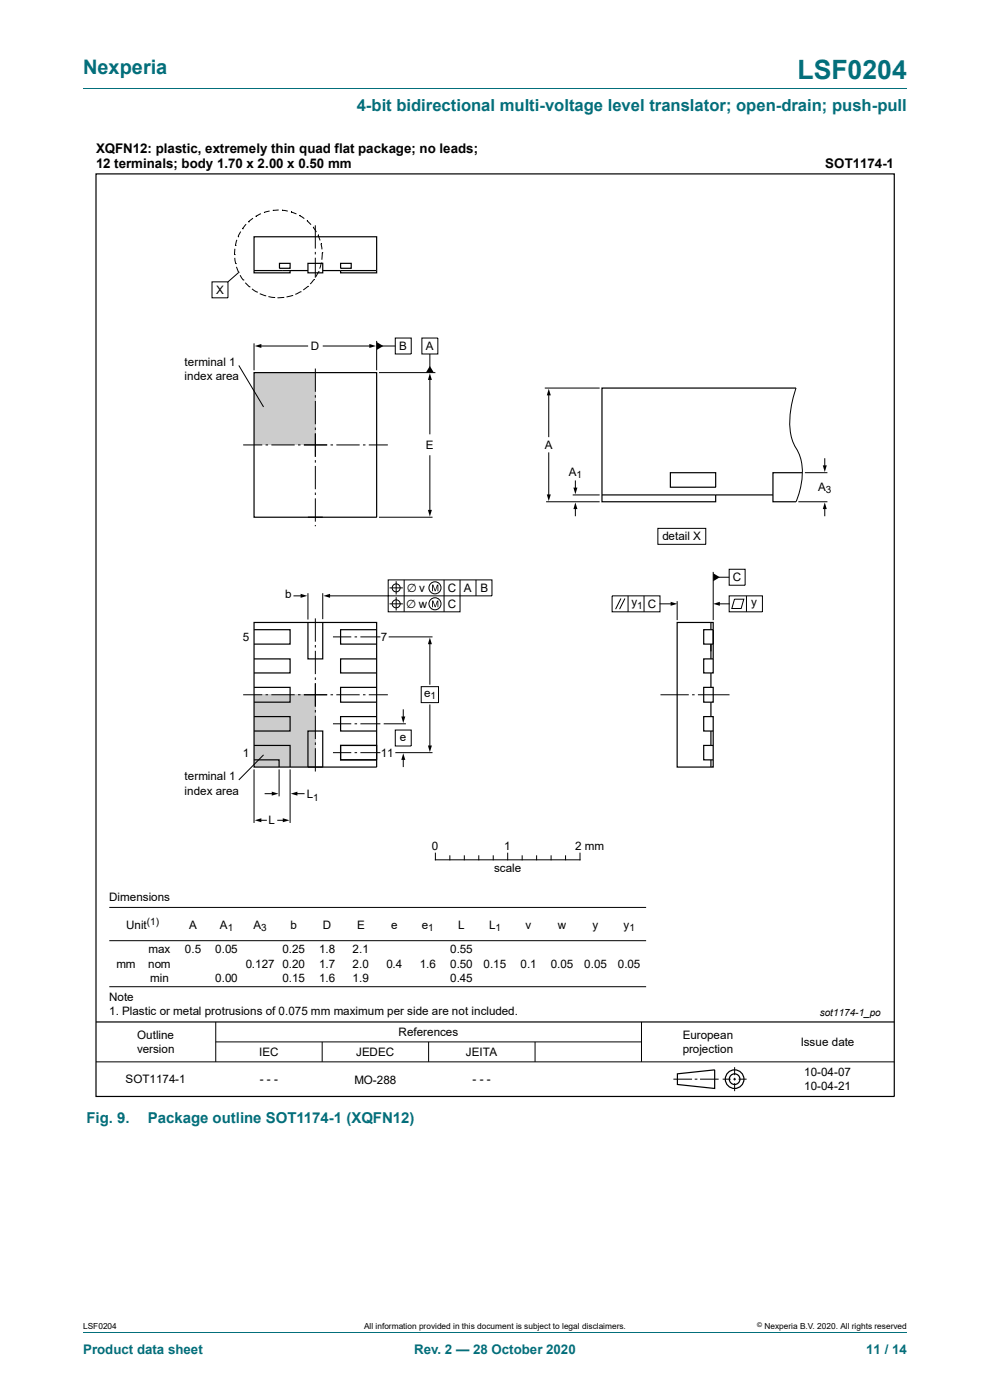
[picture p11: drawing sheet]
<svg xmlns="http://www.w3.org/2000/svg" width="210mm" height="297mm" viewBox="0 0 210 297" stroke-linecap="round" stroke-linejoin="round" font-family="sans-serif">
<path d="M17.6 18.8h174.8" fill="none" stroke="#036f7b" stroke-width=".21"/>
<g fill="none" stroke="#000" stroke-width=".21">
<path d="M129.8 126.4h10.2v3.4h-10.2zM131.7 127l-1.1 2.2M132.6 127l-1.2 2.2M133.2 126.4v3.4M136.6 126.4v3.4M140 128.1h2.5M143.6 127.5v4.1M151.3 121.3v10.3M152.4 122.5h2.3M152.4 128.1h2.3M154.7 120.8h3.4v3.4h-3.4zM154.7 126.4h7v3.4h-7z"/>
<path d="M155.8 127.1h2l-.6 2h-2zM158.3 126.4v3.4M140.1 147.4h6M146.8 147.4h.5M148 147.4h6.7M23.2 199.6h113.9M23.2 192.5h113.9M92.4 181v1.4h30.6v-1.4M95.4 181.6v.8M98.5 181.6v.8M101.6 181.6v.8M104.6 181.6v.8"/>
<path d="M107.7 181v1.4M110.8 181.6v.8M113.8 181.6v.8M116.9 181.6v.8M120 181.6v.8M23.2 209.3h113.9M45.8 216.8v8.5M136.1 216.8v8.5M20.4 225.3h169.3M45.8 221h90.3M68.3 221v4.3M90.9 221v4.3"/>
<path d="M113.5 221v4.3M142.8 228.9h4M147.4 228.9h.5M148.5 228.9h3.9M153.3 228.9h1.7M155.5 228.9h.6M155.8 226.4v1.7M155.8 228.7v.5M155.8 229.8v1.7M156.7 228.9h1.7"/>
</g>
<g fill="none" stroke="#000" stroke-width=".25">
<path d="M20.4 36.9h169.3v195.7h-169.3zM150.8 132.1h-7.2v30.6h7.2M150.8 132.1h.5v1.5M150.8 133.6h-1.5v3h1.5M150.8 139.8h-1.5v3h1.5M150.8 132.1v1.5M150.8 136.6v3.2M150.8 136.6h.5M150.8 133.6h.5M150.8 139.8h.5M151.3 139.8v3h-.5M151.3 133.6v6.2"/>
<path d="M150.8 152h.5v3.1M150.8 152h-1.5v3.1h1.5M150.8 158.1h-1.5v3.1h1.5M150.8 145.8h-1.5v3.2h1.5M150.8 145.8h.5v3.2h-.5M150.8 142.8v3M150.8 149v3M150.8 155.1v3M150.8 155.1h.5M150.8 158.1h.5M151.3 155.1v6.1M150.8 161.2v1.5"/>
<path d="M150.8 161.2h.5M151.3 161.2v1.5h-.5M20.4 216.8h169.3M143.7 227.8l7.9-.8v3.9l-7.9-.8z"/>
<circle cx="155.8" cy="228.9" r="1.13"/>
<circle cx="155.8" cy="228.9" r="1.97"/>
</g>
<path d="M142.3 127.7l1.4 .4-1.4 .4zM151.3 121.6l1.4 .9-1.4 .8zM151.3 128.1l1.4-.4v.8z" fill="#000"/>
<path d="M53.9 147.4h13v15.3h-13z" fill="#ccc"/>
<g fill="none" stroke="#000" stroke-width=".21">
<path d="M53.9 72.8v5.8M55.2 73.4h10.1M68.6 73.4h10M79.9 72.3v6.3M80.4 79h12M81 73.4h2.8M83.8 71.7h3.4v3.4h-3.4zM89.5 71.7h3.4v3.4h-3.4zM91.2 75.1v2.8M91.2 80.3v11.7M91.2 96.7v11.8M80.4 109.7h11.3"/>
<path d="M62.4 126.4h1.7M65.3 125.8v5.6M66.9 131.2v4.9M66.9 136.8v.6M66.9 138.1v4.9M68.5 125.8v5.5M70.6 135.1h3.9M75.2 135.1h.5M76.5 135.1h4.2M82.3 123h22.1v3.4h-22.1zM82.4 135.1h9.3M82.6 124.7h2.8"/>
<path d="M82.6 128.1h2.8M84 123.3v2.8M84 126.7v2.8M85.7 123v6.8M91.2 136.4v8.7M94.2 123v6.8M97.6 123v6.8h-15.3v-3.4h-12.6M101 123v3.4M51.6 147.4h4M56.3 147.4h.6M57.6 147.4h4.9M63.2 147.4h.5"/>
<path d="M64.4 147.4h5M66.9 143.7v.5M66.9 144.9v5M66.9 150.6v.5M66.9 151.9v4.9M66.9 157.5v.5M66.9 158.7v5M70.1 147.4h.5M70.6 159.7h3.9M70.6 153.6h3.9M71.4 147.4h4.9M75.2 159.7h.5"/>
<path d="M75.2 153.6h.5M76.5 159.7h4.2M76.5 153.6h4.2M77 147.4h.5M78.2 147.4h4.1M81.4 153.6h4.7M83.8 154.9h3.4v3.4h-3.4zM83.9 159.7h7.8M85.5 150.6v1.7M89.3 145.7h3.7v3.4h-3.7zM91.2 149.6v8.8M53.9 163.2v11.4"/>
<path d="M55.2 174h1.3M55.9 160.1l-5.2 5.4M56.2 168.4h1.7M58.9 174h1.4M59.2 163.2v5.7M61.5 163.2v11.4M62.8 168.4h1.7M85.5 160.9v1.7"/>
<circle cx="84" cy="124.7" r=".85"/>
<circle cx="84" cy="128.1" r=".85"/>
<circle cx="92.3" cy="128.1" r="1.28"/>
<circle cx="92.3" cy="124.7" r="1.28"/>
</g>
<g fill="#000">
<path d="M54 73.4l1.4-.4v.8zM78.3 73l1.5 .4-1.5 .4zM79.9 72.6l1.4 .8-1.4 .9zM91.2 77.6l.8 1.4h-1.7zM91.2 79.2l.4 1.4h-.8zM90.8 108.2h.8l-.4 1.4zM63.8 126l1.4 .4-1.4 .4zM68.6 126.4l1.4-.4v.8zM91.2 135.3l.4 1.4h-.8zM91.6 124h.3l.4 1.2 .4-1.2h.3v1.4h-.2v-1.1l-.4 1.1h-.2l-.4-1.1v1.1h-.2zM91.6 127.4h.3l.4 1.2 .4-1.2h.3v1.4h-.2v-1.2l-.4 1.2h-.2l-.4-1.2v1.2h-.2zM85.1 152h.9l-.5 1.4z"/>
<path d="M90.8 158.2h.8l-.4 1.4zM54 174l1.4-.4v.8zM57.6 167.9l1.5 .5-1.5 .4zM60 173.6l1.4 .4-1.4 .4zM61.7 168.4l1.4-.5v.9zM85.5 159.8l.5 1.4h-.9z"/>
</g>
<g fill="none" stroke="#000" stroke-width=".25">
<path d="M53.9 132.1h26v30.6h-26zM53.9 133.6h7.6v3h-7.6M53.9 139.8h7.6v3h-7.6M65.3 132.1v7.7h3.2v-7.7M79.9 139.8h-7.7v3h7.7M79.9 133.6h-7.7v3h7.7M53.9 145.8h7.6v3.2h-7.6M53.9 152h7.6v3.1h-7.6M53.9 158.1h7.6v4.6M65.3 155.1h3.2v7.6h-3.2zM72.2 158.1h7.7v3.1h-7.7zM79.9 145.8h-7.7v3.2h7.7"/>
<path d="M79.9 152h-7.7v3.1h7.7M79.9 158.1h-7.7v3.1h7.7M53.9 161.2h5.3v1.5"/>
</g>
<path d="M53.9 79h13v15.4h-13z" fill="#ccc"/>
<g fill="none" stroke="#000" stroke-width=".21">
<path d="M45 59.8h3.4v3.4h-3.4zM49.8 54h.1M49.8 54.7l.2 1.2M49.8 52.8v1.2M49.9 52.1h.1M50 55.9h.1M50.2 56.6l.4 1.2M50.2 50.9l-.3 1.2M50.5 50.2h.1M50.6 57.8h.1M50.6 57.8l-2.2 2M50.9 58.4l.7 1"/>
<path d="M51.1 49.1l-.6 1.1M51.4 48.5h.1M51.6 59.4h.1M52 60l.9 .9M52.2 47.6l-.8 .9M52.7 47.1h.1M53.7 46.3l-1 .8M54.2 45.9h.1M55.3 45.3l-1.1 .6M56 45.1h.1M57.2 44.8l-1.2 .3M57.9 44.6h.1"/>
<path d="M59.1 44.6h-1.2M59.8 44.6h.1M59.8 44.6l1.2 .2M61.7 44.9h.1M61.7 44.9l1.2 .5M63.5 45.7h.1M63.5 45.7l1 .7M65.1 46.8h.1M65.1 46.8l.9 .9M66.4 48.2h.1M66.4 48.2l.7 1M66.6 59.3h.1"/>
<path d="M66.6 59.3l-.8 1M66.9 47.8v4.9M66.9 53.4v.6M66.9 54.7v4.2M67.5 49.9h.1M67.5 49.9l.4 1.1M67.6 57.6h.1M67.6 57.6l-.6 1.1M68.1 51.7h.1M68.1 51.7l.2 1.2M68.1 55.8h.1M68.1 55.8l-.3 1.2"/>
<path d="M68.3 53.6h.1M68.3 53.6v1.5M50.7 77.5l5.2 8.8M52.9 60.9h.1M53.5 61.3l1 .7M54.5 62h.1M55.1 62.3l1.2 .4M56.3 62.7h.1M56.9 62.9l1.3 .2M58.2 63.1h.1M60.1 63.1h.1M60.1 63.1l-1.2 .1"/>
<path d="M62 62.7h.1M62 62.7l-1.2 .3M63.7 61.9h.1M63.7 61.9l-1.1 .5M65.3 60.8h.1M65.3 60.8l-1 .7M66.9 78.2v4.9M51.6 94.4h4M56.3 94.4h.6M57.6 94.4h4.9M63.2 94.4h.5M64.4 94.4h5"/>
<path d="M66.9 83.8v.6M66.9 85.1v4.9M66.9 90.7v.5M66.9 91.9v5M66.9 97.6v.5M66.9 98.8v5M70.1 94.4h.5M71.4 94.4h4.9M77 94.4h.5M78.2 94.4h4.1M115.6 82.3h11.6M116.4 83.6v9"/>
<path d="M116.4 96.1v9.1M168.9 82.3a20.9 20.9 0 0 0-1.1 10.2l.4 1.3a13 13 0 0 1 .7 12.5v.1M174.9 97.3v1.7M66.9 104.5v.5M66.9 105.7v5M66.9 111.4v.2M115.8 106.4h11.4M121.5 105h5.7M122 102v1.7M122 107.7v1.7M139.5 112.1h10.2v3.4h-10.2zM169.4 106.4h6.1"/>
<path d="M170.7 100.3h4.8M174.9 107.7v1.7"/>
</g>
<g fill="none" stroke="#000" stroke-width=".25">
<path d="M53.9 57.4v-7.2h26v7.2M53.9 57.4v.5h7.6v-.5M53.9 57.4h11.4M59.3 55.9h2.2v1h-2.2zM65.3 55.9h3.2v2h-3.2zM68.5 57.4h11.4M72.2 55.9h2.3v1h-2.3zM72.2 57.4v.5h7.7v-.5M53.9 79h26v30.7h-26zM168.9 82.3h-41.2v22.7M65.3 109.7h3.2M127.7 105v1.4h24.1v-1.4"/>
<path d="M127.7 105h36.3M142.2 100.3h9.6v3.1h-9.6zM164 105v1.4h4.9M170.2 100.3h-6.2v4.7"/>
</g>
<path d="M116.4 82.5l.4 1.4h-.8zM174.5 98.7h.9l-.5 1.4zM116 104.9h.8l-.4 1.4zM122 106.6l.5 1.4h-.9zM121.6 103.4h.9l-.5 1.5zM174.9 106.6l.5 1.4h-.9z" fill="#000"/>
<path d="M17.6 282.6h174.8" fill="none" stroke="#036f7b" stroke-width=".21"/>
<text font-size="5.6" fill="#036f7b" x="169.2" y="16.8">LSF0204</text>
<text font-size="4.2" fill="#036f7b" x="17.6" y="15.6">Nexperia</text>
<text font-size="3.5" fill="#036f7b" x="75.7" y="23.7">4-bit bidirectional multi-voltage level translator; open-drain; push-pull</text>
<g font-size="3.2" fill="#036f7b">
<text x="18.3" y="238.3">Fig. 9.</text>
<text x="31.3" y="238.3">Package outline SOT1174-1 (XQFN12)</text>
</g>
<g font-size="2.8">
<text x="20.4" y="32.5">XQFN12: plastic, extremely thin quad flat package; no leads;</text>
<text x="20.4" y="35.6">12 terminals; body 1.70 x 2.00 x 0.50 mm</text>
<text x="175" y="35.6">SOT1174-1</text>
</g>
<g font-size="2.8" fill="#036f7b">
<text x="17.6" y="287.2">Product data sheet</text>
<text x="87.9" y="287.2">Rev. 2 — 28 October 2020</text>
<text x="183.7" y="287.2">11 / 14</text>
</g>
<g font-size="2.5">
<text x="45.8" y="62.3">X</text>
<text x="39.2" y="77.6">terminal 1</text>
<text x="66" y="74.3">D</text>
<text x="84.7" y="74.2">B</text>
<text x="90.3" y="74.2">A</text>
<text x="39.2" y="80.7">index area</text>
<text x="90.3" y="95.2">E</text>
<text x="115.5" y="95.2">A</text>
<text x="120.6" y="101.1">A</text>
<text x="173.5" y="104.2">A</text>
<text x="140.5" y="114.6">detail X</text>
<text x="86.3" y="125.6">∅ v</text>
<text x="95" y="125.6">C</text>
<text x="98.4" y="125.6">A</text>
<text x="101.9" y="125.5">B</text>
<text x="155.4" y="123.3">C</text>
<text x="60.5" y="127">b</text>
<text x="86.1" y="128.9">∅ w</text>
<text x="95" y="128.9">C</text>
<text x="134" y="128.6">y</text>
<text x="137.4" y="128.9">C</text>
<text x="159.4" y="128.6">y</text>
<text x="51.5" y="136">5</text>
<text x="80.8" y="136">7</text>
<text x="90" y="147.8">e</text>
<text x="51.5" y="160.5">1</text>
<text x="80.8" y="160.5">11</text>
<text x="84.8" y="157.2">e</text>
<text x="39.2" y="165.6">terminal 1</text>
<text x="39.2" y="168.6">index area</text>
<text x="65.1" y="169.3">L</text>
<text x="56.9" y="174.8">L</text>
<text x="91.6" y="180.4">0</text>
<text x="104.8" y="185">scale</text>
<text x="107" y="180.4">1</text>
<text x="122" y="180.4">2 mm</text>
<text x="23.2" y="191.1">Dimensions</text>
<text x="26.8" y="197">Unit</text>
<text x="40.1" y="197">A</text>
<text x="46.7" y="197">A</text>
<text x="53.8" y="197">A</text>
<text x="61.6" y="197">b</text>
<text x="68.5" y="197">D</text>
<text x="75.7" y="197">E</text>
<text x="83" y="197">e</text>
<text x="89.5" y="197">e</text>
<text x="97.2" y="197">L</text>
<text x="103.7" y="197">L</text>
<text x="111.5" y="197">v</text>
<text x="118.3" y="197">w</text>
<text x="125.7" y="197">y</text>
<text x="132.2" y="197">y</text>
<text x="31.5" y="202.3">max</text>
<text x="39.2" y="202.3">0.5</text>
<text x="45.6" y="202.3">0.05</text>
<text x="59.9" y="202.3">0.25</text>
<text x="67.7" y="202.3">1.8</text>
<text x="74.8" y="202.3">2.1</text>
<text x="95.5" y="202.3">0.55</text>
<text x="24.7" y="205.3">mm</text>
<text x="31.4" y="205.3">nom</text>
<text x="31.9" y="208.3">min</text>
<text x="45.6" y="208.3">0.00</text>
<text x="52.1" y="205.3">0.127</text>
<text x="59.9" y="205.3">0.20</text>
<text x="59.9" y="208.3">0.15</text>
<text x="67.7" y="205.3">1.7</text>
<text x="67.7" y="208.3">1.6</text>
<text x="74.8" y="205.3">2.0</text>
<text x="74.8" y="208.3">1.9</text>
<text x="82" y="205.3">0.4</text>
<text x="89.1" y="205.3">1.6</text>
<text x="95.5" y="205.3">0.50</text>
<text x="95.5" y="208.3">0.45</text>
<text x="102.6" y="205.3">0.15</text>
<text x="110.4" y="205.3">0.1</text>
<text x="116.8" y="205.3">0.05</text>
<text x="123.9" y="205.3">0.05</text>
<text x="131" y="205.3">0.05</text>
<text x="23.2" y="212.4">Note</text>
<text x="23.2" y="215.4">1. Plastic or metal protrusions of 0.075 mm maximum per side are not included.</text>
<text x="29.1" y="220.4">Outline</text>
<text x="84.6" y="219.9">References</text>
<text x="144.8" y="220.4">European</text>
<text x="169.8" y="221.8">Issue date</text>
<text x="29.1" y="223.4">version</text>
<text x="55" y="224.1">IEC</text>
<text x="75.5" y="224.1">JEDEC</text>
<text x="98.8" y="224.1">JEITA</text>
<text x="144.8" y="223.4">projection</text>
<text x="26.7" y="229.8">SOT1174-1</text>
<text x="55.1" y="229.8">- - -</text>
<text x="75.2" y="229.9">MO-288</text>
<text x="100.2" y="229.8">- - -</text>
<text x="170.6" y="228.2">10-04-07</text>
<text x="170.6" y="231.2">10-04-21</text>
</g>
<g font-size="2.1">
<text x="122.3" y="101.5">1</text>
<text x="175.2" y="104.7">3</text>
<text x="135.2" y="129.1">1</text>
<text x="91.3" y="148.4">1</text>
<text x="66.5" y="169.8">1</text>
<text x="31.2" y="196.2">(1)</text>
<text x="48.3" y="197.5">1</text>
<text x="55.4" y="197.5">3</text>
<text x="90.8" y="197.5">1</text>
<text x="105.1" y="197.5">1</text>
<text x="133.5" y="197.5">1</text>
<text x="173.9" y="215.5">sot1174-1_po</text>
</g>
<g font-size="1.8">
<text x="17.6" y="282">LSF0204</text>
<text x="77.2" y="282">All information provided in this document is subject to legal disclaimers.</text>
<text x="162.2" y="282">Nexperia B.V. 2020. All rights reserved</text>
</g>
<text font-size="1.4" x="160.6" y="281.6">©</text>
</svg>
